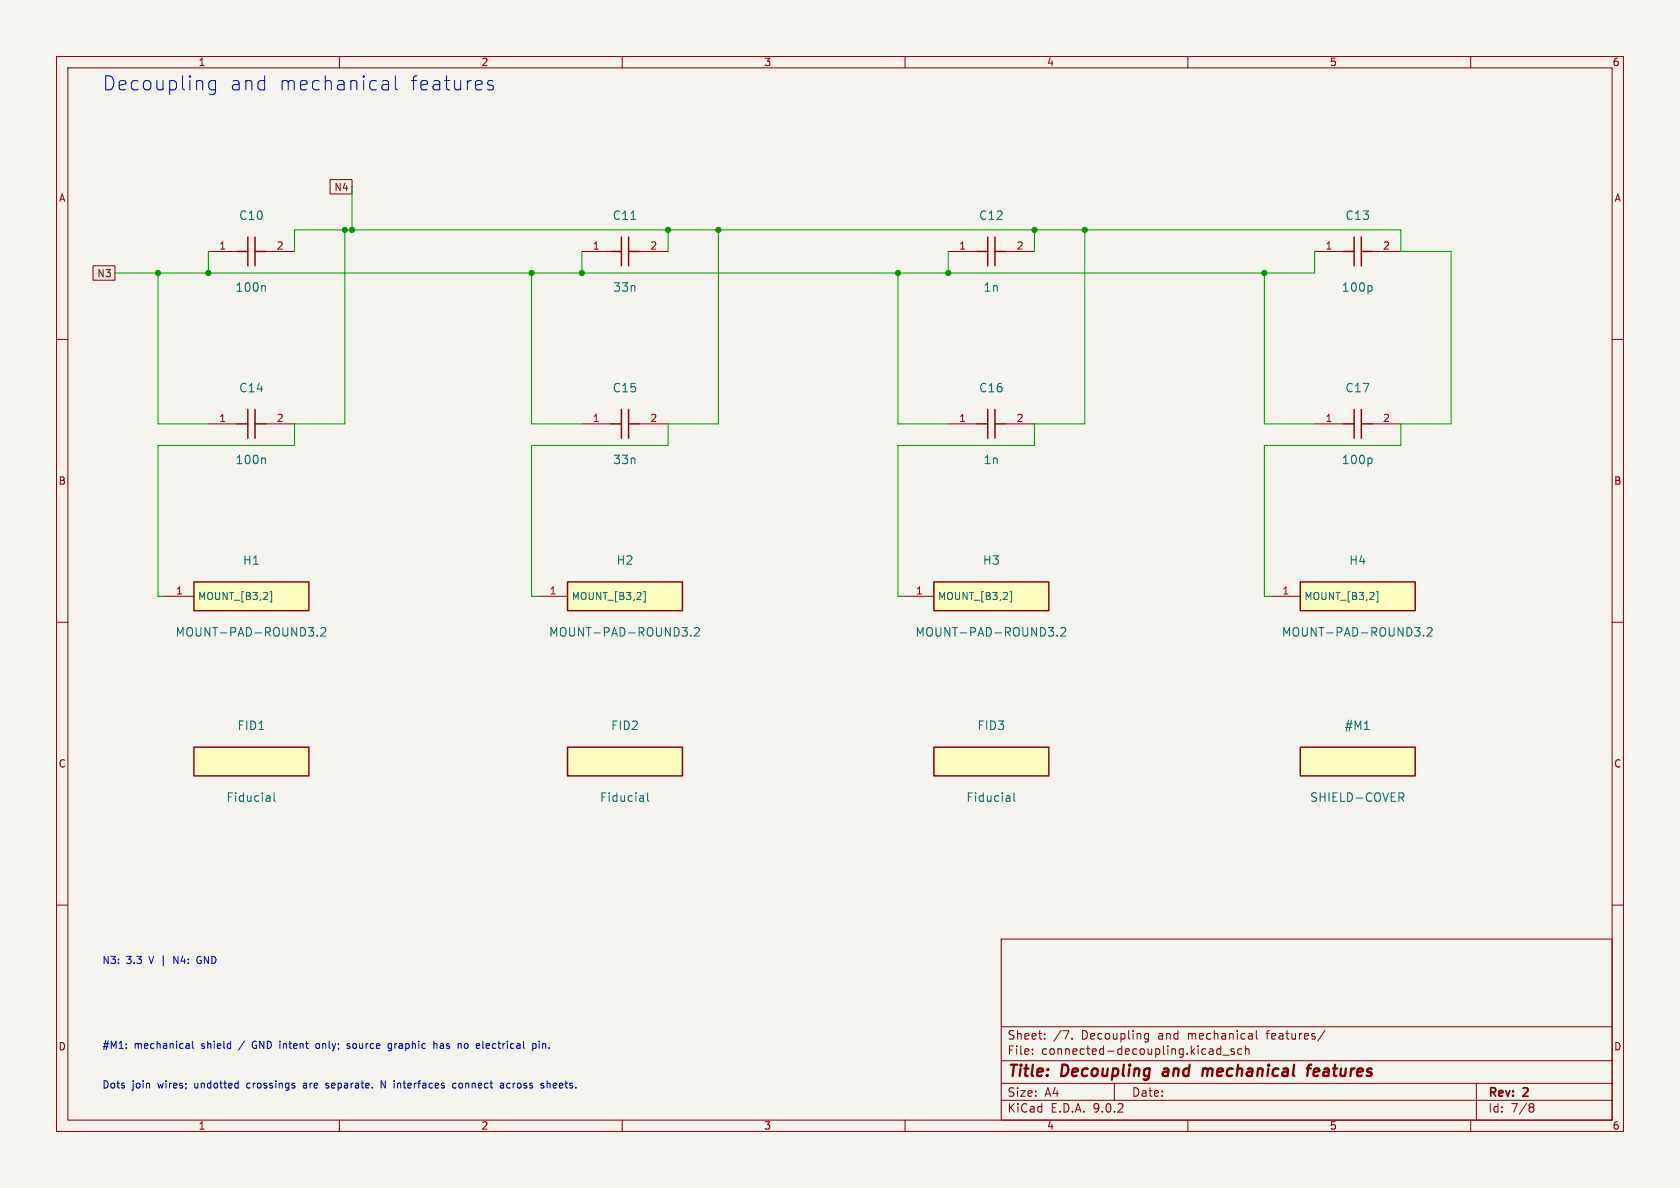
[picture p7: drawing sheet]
(kicad_sch
 (version 20250114)
 (generator "eeschema")
 (generator_version "9.0")
 (paper "A4")
 (title_block
  (title "Decoupling and mechanical features")
  (rev "2"))
 (lib_symbols
  (symbol "Sequential:C10"
   (pin_names
    (offset 0.635)) (exclude_from_sim no) (in_bom yes) (on_board yes)
   (property "Reference" "C10" (at 0 6.35 0) (effects (font (size 1 1))))
   (property "Value" "100n" (at 0 -6.35 0) (effects (font (size 1 1))))
   (property "Footprint" "Sequential:C10" (at 0 0 0) (effects (font (size 1 1)) (hide yes)))
   (property "Datasheet" "" (at 0 0 0) (effects (font (size 1 1)) (hide yes)))
   (symbol "C10_0_1"
    (polyline (pts (xy -2.54 0) (xy -0.635 0)) (stroke (width 0.254) (type default)) (fill (type none)))
    (polyline (pts (xy 0.635 0) (xy 2.54 0)) (stroke (width 0.254) (type default)) (fill (type none)))
    (polyline (pts (xy -0.635 -2.54) (xy -0.635 2.54)) (stroke (width 0.254) (type default)) (fill (type none)))
    (polyline (pts (xy 0.635 -2.54) (xy 0.635 2.54)) (stroke (width 0.254) (type default)) (fill (type none))))
   (symbol "C10_1_1"
    (pin passive line (at -7.62 0.0 0) (length 5.08) (name "~" (effects (font (size 1.27 1.27)))) (number "1" (effects (font (size 1.27 1.27)))))
    (pin passive line (at 7.62 0.0 180) (length 5.08) (name "~" (effects (font (size 1.27 1.27)))) (number "2" (effects (font (size 1.27 1.27)))))))
  (symbol "Sequential:C11"
   (pin_names
    (offset 0.635)) (exclude_from_sim no) (in_bom yes) (on_board yes)
   (property "Reference" "C11" (at 0 6.35 0) (effects (font (size 1 1))))
   (property "Value" "33n" (at 0 -6.35 0) (effects (font (size 1 1))))
   (property "Footprint" "Sequential:C11" (at 0 0 0) (effects (font (size 1 1)) (hide yes)))
   (property "Datasheet" "" (at 0 0 0) (effects (font (size 1 1)) (hide yes)))
   (symbol "C11_0_1"
    (polyline (pts (xy -2.54 0) (xy -0.635 0)) (stroke (width 0.254) (type default)) (fill (type none)))
    (polyline (pts (xy 0.635 0) (xy 2.54 0)) (stroke (width 0.254) (type default)) (fill (type none)))
    (polyline (pts (xy -0.635 -2.54) (xy -0.635 2.54)) (stroke (width 0.254) (type default)) (fill (type none)))
    (polyline (pts (xy 0.635 -2.54) (xy 0.635 2.54)) (stroke (width 0.254) (type default)) (fill (type none))))
   (symbol "C11_1_1"
    (pin passive line (at -7.62 0.0 0) (length 5.08) (name "~" (effects (font (size 1.27 1.27)))) (number "1" (effects (font (size 1.27 1.27)))))
    (pin passive line (at 7.62 0.0 180) (length 5.08) (name "~" (effects (font (size 1.27 1.27)))) (number "2" (effects (font (size 1.27 1.27)))))))
  (symbol "Sequential:C12"
   (pin_names
    (offset 0.635)) (exclude_from_sim no) (in_bom yes) (on_board yes)
   (property "Reference" "C12" (at 0 6.35 0) (effects (font (size 1 1))))
   (property "Value" "1n" (at 0 -6.35 0) (effects (font (size 1 1))))
   (property "Footprint" "Sequential:C12" (at 0 0 0) (effects (font (size 1 1)) (hide yes)))
   (property "Datasheet" "" (at 0 0 0) (effects (font (size 1 1)) (hide yes)))
   (symbol "C12_0_1"
    (polyline (pts (xy -2.54 0) (xy -0.635 0)) (stroke (width 0.254) (type default)) (fill (type none)))
    (polyline (pts (xy 0.635 0) (xy 2.54 0)) (stroke (width 0.254) (type default)) (fill (type none)))
    (polyline (pts (xy -0.635 -2.54) (xy -0.635 2.54)) (stroke (width 0.254) (type default)) (fill (type none)))
    (polyline (pts (xy 0.635 -2.54) (xy 0.635 2.54)) (stroke (width 0.254) (type default)) (fill (type none))))
   (symbol "C12_1_1"
    (pin passive line (at -7.62 0.0 0) (length 5.08) (name "~" (effects (font (size 1.27 1.27)))) (number "1" (effects (font (size 1.27 1.27)))))
    (pin passive line (at 7.62 0.0 180) (length 5.08) (name "~" (effects (font (size 1.27 1.27)))) (number "2" (effects (font (size 1.27 1.27)))))))
  (symbol "Sequential:C13"
   (pin_names
    (offset 0.635)) (exclude_from_sim no) (in_bom yes) (on_board yes)
   (property "Reference" "C13" (at 0 6.35 0) (effects (font (size 1 1))))
   (property "Value" "100p" (at 0 -6.35 0) (effects (font (size 1 1))))
   (property "Footprint" "Sequential:C13" (at 0 0 0) (effects (font (size 1 1)) (hide yes)))
   (property "Datasheet" "" (at 0 0 0) (effects (font (size 1 1)) (hide yes)))
   (symbol "C13_0_1"
    (polyline (pts (xy -2.54 0) (xy -0.635 0)) (stroke (width 0.254) (type default)) (fill (type none)))
    (polyline (pts (xy 0.635 0) (xy 2.54 0)) (stroke (width 0.254) (type default)) (fill (type none)))
    (polyline (pts (xy -0.635 -2.54) (xy -0.635 2.54)) (stroke (width 0.254) (type default)) (fill (type none)))
    (polyline (pts (xy 0.635 -2.54) (xy 0.635 2.54)) (stroke (width 0.254) (type default)) (fill (type none))))
   (symbol "C13_1_1"
    (pin passive line (at -7.62 0.0 0) (length 5.08) (name "~" (effects (font (size 1.27 1.27)))) (number "1" (effects (font (size 1.27 1.27)))))
    (pin passive line (at 7.62 0.0 180) (length 5.08) (name "~" (effects (font (size 1.27 1.27)))) (number "2" (effects (font (size 1.27 1.27)))))))
  (symbol "Sequential:C14"
   (pin_names
    (offset 0.635)) (exclude_from_sim no) (in_bom yes) (on_board yes)
   (property "Reference" "C14" (at 0 6.35 0) (effects (font (size 1 1))))
   (property "Value" "100n" (at 0 -6.35 0) (effects (font (size 1 1))))
   (property "Footprint" "Sequential:C14" (at 0 0 0) (effects (font (size 1 1)) (hide yes)))
   (property "Datasheet" "" (at 0 0 0) (effects (font (size 1 1)) (hide yes)))
   (symbol "C14_0_1"
    (polyline (pts (xy -2.54 0) (xy -0.635 0)) (stroke (width 0.254) (type default)) (fill (type none)))
    (polyline (pts (xy 0.635 0) (xy 2.54 0)) (stroke (width 0.254) (type default)) (fill (type none)))
    (polyline (pts (xy -0.635 -2.54) (xy -0.635 2.54)) (stroke (width 0.254) (type default)) (fill (type none)))
    (polyline (pts (xy 0.635 -2.54) (xy 0.635 2.54)) (stroke (width 0.254) (type default)) (fill (type none))))
   (symbol "C14_1_1"
    (pin passive line (at -7.62 0.0 0) (length 5.08) (name "~" (effects (font (size 1.27 1.27)))) (number "1" (effects (font (size 1.27 1.27)))))
    (pin passive line (at 7.62 0.0 180) (length 5.08) (name "~" (effects (font (size 1.27 1.27)))) (number "2" (effects (font (size 1.27 1.27)))))))
  (symbol "Sequential:C15"
   (pin_names
    (offset 0.635)) (exclude_from_sim no) (in_bom yes) (on_board yes)
   (property "Reference" "C15" (at 0 6.35 0) (effects (font (size 1 1))))
   (property "Value" "33n" (at 0 -6.35 0) (effects (font (size 1 1))))
   (property "Footprint" "Sequential:C15" (at 0 0 0) (effects (font (size 1 1)) (hide yes)))
   (property "Datasheet" "" (at 0 0 0) (effects (font (size 1 1)) (hide yes)))
   (symbol "C15_0_1"
    (polyline (pts (xy -2.54 0) (xy -0.635 0)) (stroke (width 0.254) (type default)) (fill (type none)))
    (polyline (pts (xy 0.635 0) (xy 2.54 0)) (stroke (width 0.254) (type default)) (fill (type none)))
    (polyline (pts (xy -0.635 -2.54) (xy -0.635 2.54)) (stroke (width 0.254) (type default)) (fill (type none)))
    (polyline (pts (xy 0.635 -2.54) (xy 0.635 2.54)) (stroke (width 0.254) (type default)) (fill (type none))))
   (symbol "C15_1_1"
    (pin passive line (at -7.62 0.0 0) (length 5.08) (name "~" (effects (font (size 1.27 1.27)))) (number "1" (effects (font (size 1.27 1.27)))))
    (pin passive line (at 7.62 0.0 180) (length 5.08) (name "~" (effects (font (size 1.27 1.27)))) (number "2" (effects (font (size 1.27 1.27)))))))
  (symbol "Sequential:C16"
   (pin_names
    (offset 0.635)) (exclude_from_sim no) (in_bom yes) (on_board yes)
   (property "Reference" "C16" (at 0 6.35 0) (effects (font (size 1 1))))
   (property "Value" "1n" (at 0 -6.35 0) (effects (font (size 1 1))))
   (property "Footprint" "Sequential:C16" (at 0 0 0) (effects (font (size 1 1)) (hide yes)))
   (property "Datasheet" "" (at 0 0 0) (effects (font (size 1 1)) (hide yes)))
   (symbol "C16_0_1"
    (polyline (pts (xy -2.54 0) (xy -0.635 0)) (stroke (width 0.254) (type default)) (fill (type none)))
    (polyline (pts (xy 0.635 0) (xy 2.54 0)) (stroke (width 0.254) (type default)) (fill (type none)))
    (polyline (pts (xy -0.635 -2.54) (xy -0.635 2.54)) (stroke (width 0.254) (type default)) (fill (type none)))
    (polyline (pts (xy 0.635 -2.54) (xy 0.635 2.54)) (stroke (width 0.254) (type default)) (fill (type none))))
   (symbol "C16_1_1"
    (pin passive line (at -7.62 0.0 0) (length 5.08) (name "~" (effects (font (size 1.27 1.27)))) (number "1" (effects (font (size 1.27 1.27)))))
    (pin passive line (at 7.62 0.0 180) (length 5.08) (name "~" (effects (font (size 1.27 1.27)))) (number "2" (effects (font (size 1.27 1.27)))))))
  (symbol "Sequential:C17"
   (pin_names
    (offset 0.635)) (exclude_from_sim no) (in_bom yes) (on_board yes)
   (property "Reference" "C17" (at 0 6.35 0) (effects (font (size 1 1))))
   (property "Value" "100p" (at 0 -6.35 0) (effects (font (size 1 1))))
   (property "Footprint" "Sequential:C17" (at 0 0 0) (effects (font (size 1 1)) (hide yes)))
   (property "Datasheet" "" (at 0 0 0) (effects (font (size 1 1)) (hide yes)))
   (symbol "C17_0_1"
    (polyline (pts (xy -2.54 0) (xy -0.635 0)) (stroke (width 0.254) (type default)) (fill (type none)))
    (polyline (pts (xy 0.635 0) (xy 2.54 0)) (stroke (width 0.254) (type default)) (fill (type none)))
    (polyline (pts (xy -0.635 -2.54) (xy -0.635 2.54)) (stroke (width 0.254) (type default)) (fill (type none)))
    (polyline (pts (xy 0.635 -2.54) (xy 0.635 2.54)) (stroke (width 0.254) (type default)) (fill (type none))))
   (symbol "C17_1_1"
    (pin passive line (at -7.62 0.0 0) (length 5.08) (name "~" (effects (font (size 1.27 1.27)))) (number "1" (effects (font (size 1.27 1.27)))))
    (pin passive line (at 7.62 0.0 180) (length 5.08) (name "~" (effects (font (size 1.27 1.27)))) (number "2" (effects (font (size 1.27 1.27)))))))
  (symbol "Sequential:H1"
   (pin_names
    (offset 0.635)) (exclude_from_sim no) (in_bom yes) (on_board yes)
   (property "Reference" "H1" (at 0 6.35 0) (effects (font (size 1 1))))
   (property "Value" "MOUNT-PAD-ROUND3.2" (at 0 -6.35 0) (effects (font (size 1 1))))
   (property "Footprint" "Sequential:H1" (at 0 0 0) (effects (font (size 1 1)) (hide yes)))
   (property "Datasheet" "" (at 0 0 0) (effects (font (size 1 1)) (hide yes)))
   (symbol "H1_0_1"
    (rectangle (start -10.16 2.54) (end 10.16 -2.54) (stroke (width 0.254) (type default)) (fill (type background))))
   (symbol "H1_1_1"
    (pin passive line (at -15.24 0.0 0) (length 5.08) (name "MOUNT [B3,2]" (effects (font (size 1.27 1.27)))) (number "1" (effects (font (size 1.27 1.27)))))))
  (symbol "Sequential:H2"
   (pin_names
    (offset 0.635)) (exclude_from_sim no) (in_bom yes) (on_board yes)
   (property "Reference" "H2" (at 0 6.35 0) (effects (font (size 1 1))))
   (property "Value" "MOUNT-PAD-ROUND3.2" (at 0 -6.35 0) (effects (font (size 1 1))))
   (property "Footprint" "Sequential:H2" (at 0 0 0) (effects (font (size 1 1)) (hide yes)))
   (property "Datasheet" "" (at 0 0 0) (effects (font (size 1 1)) (hide yes)))
   (symbol "H2_0_1"
    (rectangle (start -10.16 2.54) (end 10.16 -2.54) (stroke (width 0.254) (type default)) (fill (type background))))
   (symbol "H2_1_1"
    (pin passive line (at -15.24 0.0 0) (length 5.08) (name "MOUNT [B3,2]" (effects (font (size 1.27 1.27)))) (number "1" (effects (font (size 1.27 1.27)))))))
  (symbol "Sequential:H3"
   (pin_names
    (offset 0.635)) (exclude_from_sim no) (in_bom yes) (on_board yes)
   (property "Reference" "H3" (at 0 6.35 0) (effects (font (size 1 1))))
   (property "Value" "MOUNT-PAD-ROUND3.2" (at 0 -6.35 0) (effects (font (size 1 1))))
   (property "Footprint" "Sequential:H3" (at 0 0 0) (effects (font (size 1 1)) (hide yes)))
   (property "Datasheet" "" (at 0 0 0) (effects (font (size 1 1)) (hide yes)))
   (symbol "H3_0_1"
    (rectangle (start -10.16 2.54) (end 10.16 -2.54) (stroke (width 0.254) (type default)) (fill (type background))))
   (symbol "H3_1_1"
    (pin passive line (at -15.24 0.0 0) (length 5.08) (name "MOUNT [B3,2]" (effects (font (size 1.27 1.27)))) (number "1" (effects (font (size 1.27 1.27)))))))
  (symbol "Sequential:H4"
   (pin_names
    (offset 0.635)) (exclude_from_sim no) (in_bom yes) (on_board yes)
   (property "Reference" "H4" (at 0 6.35 0) (effects (font (size 1 1))))
   (property "Value" "MOUNT-PAD-ROUND3.2" (at 0 -6.35 0) (effects (font (size 1 1))))
   (property "Footprint" "Sequential:H4" (at 0 0 0) (effects (font (size 1 1)) (hide yes)))
   (property "Datasheet" "" (at 0 0 0) (effects (font (size 1 1)) (hide yes)))
   (symbol "H4_0_1"
    (rectangle (start -10.16 2.54) (end 10.16 -2.54) (stroke (width 0.254) (type default)) (fill (type background))))
   (symbol "H4_1_1"
    (pin passive line (at -15.24 0.0 0) (length 5.08) (name "MOUNT [B3,2]" (effects (font (size 1.27 1.27)))) (number "1" (effects (font (size 1.27 1.27)))))))
  (symbol "Sequential:FID1"
   (pin_names
    (offset 0.635)) (exclude_from_sim no) (in_bom yes) (on_board yes)
   (property "Reference" "FID1" (at 0 6.35 0) (effects (font (size 1 1))))
   (property "Value" "Fiducial" (at 0 -6.35 0) (effects (font (size 1 1))))
   (property "Footprint" "Sequential:FID1" (at 0 0 0) (effects (font (size 1 1)) (hide yes)))
   (property "Datasheet" "" (at 0 0 0) (effects (font (size 1 1)) (hide yes)))
   (symbol "FID1_0_1"
    (rectangle (start -10.16 2.54) (end 10.16 -2.54) (stroke (width 0.254) (type default)) (fill (type background))))
   (symbol "FID1_1_1"))
  (symbol "Sequential:FID2"
   (pin_names
    (offset 0.635)) (exclude_from_sim no) (in_bom yes) (on_board yes)
   (property "Reference" "FID2" (at 0 6.35 0) (effects (font (size 1 1))))
   (property "Value" "Fiducial" (at 0 -6.35 0) (effects (font (size 1 1))))
   (property "Footprint" "Sequential:FID2" (at 0 0 0) (effects (font (size 1 1)) (hide yes)))
   (property "Datasheet" "" (at 0 0 0) (effects (font (size 1 1)) (hide yes)))
   (symbol "FID2_0_1"
    (rectangle (start -10.16 2.54) (end 10.16 -2.54) (stroke (width 0.254) (type default)) (fill (type background))))
   (symbol "FID2_1_1"))
  (symbol "Sequential:FID3"
   (pin_names
    (offset 0.635)) (exclude_from_sim no) (in_bom yes) (on_board yes)
   (property "Reference" "FID3" (at 0 6.35 0) (effects (font (size 1 1))))
   (property "Value" "Fiducial" (at 0 -6.35 0) (effects (font (size 1 1))))
   (property "Footprint" "Sequential:FID3" (at 0 0 0) (effects (font (size 1 1)) (hide yes)))
   (property "Datasheet" "" (at 0 0 0) (effects (font (size 1 1)) (hide yes)))
   (symbol "FID3_0_1"
    (rectangle (start -10.16 2.54) (end 10.16 -2.54) (stroke (width 0.254) (type default)) (fill (type background))))
   (symbol "FID3_1_1"))
  (symbol "Sequential:M1"
   (pin_names
    (offset 0.635)) (exclude_from_sim no) (in_bom yes) (on_board yes)
   (property "Reference" "#M1" (at 0 6.35 0) (effects (font (size 1 1))))
   (property "Value" "SHIELD-COVER" (at 0 -6.35 0) (effects (font (size 1 1))))
   (property "Footprint" "" (at 0 0 0) (effects (font (size 1 1)) (hide yes)))
   (property "Datasheet" "" (at 0 0 0) (effects (font (size 1 1)) (hide yes)))
   (symbol "M1_0_1"
    (rectangle (start -10.16 2.54) (end 10.16 -2.54) (stroke (width 0.254) (type default)) (fill (type background))))
   (symbol "M1_1_1")))
 (symbol
  (lib_id "Sequential:C10") (at 44.45 44.45 0) (unit 1) (exclude_from_sim no) (in_bom yes) (on_board yes) (dnp no)
  (property "Reference" "C10" (at 44.45 38.1 0) (effects (font (size 1.5 1.5))))
  (property "Value" "100n" (at 44.45 50.8 0) (effects (font (size 1.5 1.5))))
  (property "Footprint" "Sequential:C10" (at 44.45 44.45 0) (effects (font (size 1 1)) (hide yes)))
  (property "Datasheet" "" (at 44.45 44.45 0) (effects (font (size 1 1)) (hide yes)))
  (property "CLASS" "CAPACITOR" (at 44.45 44.45 0) (effects (font (size 1 1)) (hide yes)))
  (property "DATASHEET" "http://www.samsungsem.com/kr/support/product-search/mlcc/CL10B104KO8NNNC.jsp" (at 44.45 44.45 0) (effects (font (size 1 1)) (hide yes)))
  (property "DESCRIPTION" "CAP CER 0.1UF 16V X7R 0603" (at 44.45 44.45 0) (effects (font (size 1 1)) (hide yes)))
  (property "LINK" "https://www.digikey.com/product-detail/en/samsung-electro-mechanics/CL10B104KO8NNNC/1276-1005-1-ND/3889091" (at 44.45 44.45 0) (effects (font (size 1 1)) (hide yes)))
  (property "MANUFACTURER" "Samsung Electro-Mechanics" (at 44.45 44.45 0) (effects (font (size 1 1)) (hide yes)))
  (property "MANUFACTURERPARTNUMBER" "CL10B104KO8NNNC" (at 44.45 44.45 0) (effects (font (size 1 1)) (hide yes)))
  (property "POPULATED" "TRUE" (at 44.45 44.45 0) (effects (font (size 1 1)) (hide yes)))
  (property "ROHSCERTIFICATE" "ROHS3 Compliant" (at 44.45 44.45 0) (effects (font (size 1 1)) (hide yes)))
  (property "SOURCE" "DIGIKEY" (at 44.45 44.45 0) (effects (font (size 1 1)) (hide yes)))
  (property "SOURCEPARTNUMBER" "1276-1005-1-ND" (at 44.45 44.45 0) (effects (font (size 1 1)) (hide yes)))
  (property "Original Footprint" "sfp-experimenter:_0603" (at 44.45 44.45 0) (effects (font (size 1 1)) (hide yes))))
 (symbol
  (lib_id "Sequential:C11") (at 110.49 44.45 0) (unit 1) (exclude_from_sim no) (in_bom yes) (on_board yes) (dnp no)
  (property "Reference" "C11" (at 110.49 38.1 0) (effects (font (size 1.5 1.5))))
  (property "Value" "33n" (at 110.49 50.8 0) (effects (font (size 1.5 1.5))))
  (property "Footprint" "Sequential:C11" (at 110.49 44.45 0) (effects (font (size 1 1)) (hide yes)))
  (property "Datasheet" "" (at 110.49 44.45 0) (effects (font (size 1 1)) (hide yes)))
  (property "CLASS" "CAPACITOR" (at 110.49 44.45 0) (effects (font (size 1 1)) (hide yes)))
  (property "DATASHEET" "https://datasheets.avx.com/X7RDielectric.pdf" (at 110.49 44.45 0) (effects (font (size 1 1)) (hide yes)))
  (property "DESCRIPTION" "CAP CER 0.033UF 50V X7R 0603" (at 110.49 44.45 0) (effects (font (size 1 1)) (hide yes)))
  (property "LINK" "https://www.digikey.com/product-detail/en/avx-corporation/06035C333JAT2A/478-3723-1-ND/1116421" (at 110.49 44.45 0) (effects (font (size 1 1)) (hide yes)))
  (property "MANUFACTURER" "AVX Corporation" (at 110.49 44.45 0) (effects (font (size 1 1)) (hide yes)))
  (property "MANUFACTURERPARTNUMBER" "06035C333JAT2A" (at 110.49 44.45 0) (effects (font (size 1 1)) (hide yes)))
  (property "POPULATED" "TRUE" (at 110.49 44.45 0) (effects (font (size 1 1)) (hide yes)))
  (property "ROHSCERTIFICATE" "ROHS3 Compliant" (at 110.49 44.45 0) (effects (font (size 1 1)) (hide yes)))
  (property "SOURCE" "DIGIKEY" (at 110.49 44.45 0) (effects (font (size 1 1)) (hide yes)))
  (property "SOURCEPARTNUMBER" "478-3723-1-ND" (at 110.49 44.45 0) (effects (font (size 1 1)) (hide yes)))
  (property "Original Footprint" "sfp-experimenter:_0603" (at 110.49 44.45 0) (effects (font (size 1 1)) (hide yes))))
 (symbol
  (lib_id "Sequential:C12") (at 175.26 44.45 0) (unit 1) (exclude_from_sim no) (in_bom yes) (on_board yes) (dnp no)
  (property "Reference" "C12" (at 175.26 38.1 0) (effects (font (size 1.5 1.5))))
  (property "Value" "1n" (at 175.26 50.8 0) (effects (font (size 1.5 1.5))))
  (property "Footprint" "Sequential:C12" (at 175.26 44.45 0) (effects (font (size 1 1)) (hide yes)))
  (property "Datasheet" "" (at 175.26 44.45 0) (effects (font (size 1 1)) (hide yes)))
  (property "CLASS" "CAPACITOR" (at 175.26 44.45 0) (effects (font (size 1 1)) (hide yes)))
  (property "DATASHEET" "https://www.yageo.com/upload/media/product/productsearch/datasheet/mlcc/UPY-GPHC_X7R_6.3V-to-50V_18.pdf" (at 175.26 44.45 0) (effects (font (size 1 1)) (hide yes)))
  (property "DESCRIPTION" "CAP CER 1000PF 50V X7R 0603" (at 175.26 44.45 0) (effects (font (size 1 1)) (hide yes)))
  (property "LINK" "https://www.digikey.com/product-detail/en/yageo/CC0603KRX7R9BB102/311-1080-1-ND/302990" (at 175.26 44.45 0) (effects (font (size 1 1)) (hide yes)))
  (property "MANUFACTURER" "Yageo" (at 175.26 44.45 0) (effects (font (size 1 1)) (hide yes)))
  (property "MANUFACTURERPARTNUMBER" "CC0603KRX7R9BB102" (at 175.26 44.45 0) (effects (font (size 1 1)) (hide yes)))
  (property "POPULATED" "TRUE" (at 175.26 44.45 0) (effects (font (size 1 1)) (hide yes)))
  (property "ROHSCERTIFICATE" "ROHS3 Compliant" (at 175.26 44.45 0) (effects (font (size 1 1)) (hide yes)))
  (property "SOURCE" "DIGIKEY" (at 175.26 44.45 0) (effects (font (size 1 1)) (hide yes)))
  (property "SOURCEPARTNUMBER" "311-1080-1-ND" (at 175.26 44.45 0) (effects (font (size 1 1)) (hide yes)))
  (property "Original Footprint" "sfp-experimenter:_0603" (at 175.26 44.45 0) (effects (font (size 1 1)) (hide yes))))
 (symbol
  (lib_id "Sequential:C13") (at 240.03 44.45 0) (unit 1) (exclude_from_sim no) (in_bom yes) (on_board yes) (dnp no)
  (property "Reference" "C13" (at 240.03 38.1 0) (effects (font (size 1.5 1.5))))
  (property "Value" "100p" (at 240.03 50.8 0) (effects (font (size 1.5 1.5))))
  (property "Footprint" "Sequential:C13" (at 240.03 44.45 0) (effects (font (size 1 1)) (hide yes)))
  (property "Datasheet" "" (at 240.03 44.45 0) (effects (font (size 1 1)) (hide yes)))
  (property "CLASS" "CAPACITOR" (at 240.03 44.45 0) (effects (font (size 1 1)) (hide yes)))
  (property "DATASHEET" "https://www.yageo.com/upload/media/product/productsearch/datasheet/mlcc/UPY-GP_NP0_16V-to-50V_18.pdf" (at 240.03 44.45 0) (effects (font (size 1 1)) (hide yes)))
  (property "DESCRIPTION" "CAP CER 100PF 50V C0G/NPO 0603" (at 240.03 44.45 0) (effects (font (size 1 1)) (hide yes)))
  (property "LINK" "https://www.digikey.com/product-detail/en/yageo/CC0603JRNPO9BN101/311-1069-1-ND/302979" (at 240.03 44.45 0) (effects (font (size 1 1)) (hide yes)))
  (property "MANUFACTURER" "Yageo" (at 240.03 44.45 0) (effects (font (size 1 1)) (hide yes)))
  (property "MANUFACTURERPARTNUMBER" "CC0603JRNPO9BN101" (at 240.03 44.45 0) (effects (font (size 1 1)) (hide yes)))
  (property "POPULATED" "TRUE" (at 240.03 44.45 0) (effects (font (size 1 1)) (hide yes)))
  (property "ROHSCERTIFICATE" "ROHS3 Compliant" (at 240.03 44.45 0) (effects (font (size 1 1)) (hide yes)))
  (property "SOURCE" "DIGIKEY" (at 240.03 44.45 0) (effects (font (size 1 1)) (hide yes)))
  (property "SOURCEPARTNUMBER" "311-1069-1-ND" (at 240.03 44.45 0) (effects (font (size 1 1)) (hide yes)))
  (property "Original Footprint" "sfp-experimenter:_0603" (at 240.03 44.45 0) (effects (font (size 1 1)) (hide yes))))
 (symbol
  (lib_id "Sequential:C14") (at 44.45 74.93 0) (unit 1) (exclude_from_sim no) (in_bom yes) (on_board yes) (dnp no)
  (property "Reference" "C14" (at 44.45 68.58 0) (effects (font (size 1.5 1.5))))
  (property "Value" "100n" (at 44.45 81.28 0) (effects (font (size 1.5 1.5))))
  (property "Footprint" "Sequential:C14" (at 44.45 74.93 0) (effects (font (size 1 1)) (hide yes)))
  (property "Datasheet" "" (at 44.45 74.93 0) (effects (font (size 1 1)) (hide yes)))
  (property "CLASS" "CAPACITOR" (at 44.45 74.93 0) (effects (font (size 1 1)) (hide yes)))
  (property "DATASHEET" "http://www.samsungsem.com/kr/support/product-search/mlcc/CL10B104KO8NNNC.jsp" (at 44.45 74.93 0) (effects (font (size 1 1)) (hide yes)))
  (property "DESCRIPTION" "CAP CER 0.1UF 16V X7R 0603" (at 44.45 74.93 0) (effects (font (size 1 1)) (hide yes)))
  (property "LINK" "https://www.digikey.com/product-detail/en/samsung-electro-mechanics/CL10B104KO8NNNC/1276-1005-1-ND/3889091" (at 44.45 74.93 0) (effects (font (size 1 1)) (hide yes)))
  (property "MANUFACTURER" "Samsung Electro-Mechanics" (at 44.45 74.93 0) (effects (font (size 1 1)) (hide yes)))
  (property "MANUFACTURERPARTNUMBER" "CL10B104KO8NNNC" (at 44.45 74.93 0) (effects (font (size 1 1)) (hide yes)))
  (property "POPULATED" "TRUE" (at 44.45 74.93 0) (effects (font (size 1 1)) (hide yes)))
  (property "ROHSCERTIFICATE" "ROHS3 Compliant" (at 44.45 74.93 0) (effects (font (size 1 1)) (hide yes)))
  (property "SOURCE" "DIGIKEY" (at 44.45 74.93 0) (effects (font (size 1 1)) (hide yes)))
  (property "SOURCEPARTNUMBER" "1276-1005-1-ND" (at 44.45 74.93 0) (effects (font (size 1 1)) (hide yes)))
  (property "Original Footprint" "sfp-experimenter:_0603" (at 44.45 74.93 0) (effects (font (size 1 1)) (hide yes))))
 (symbol
  (lib_id "Sequential:C15") (at 110.49 74.93 0) (unit 1) (exclude_from_sim no) (in_bom yes) (on_board yes) (dnp no)
  (property "Reference" "C15" (at 110.49 68.58 0) (effects (font (size 1.5 1.5))))
  (property "Value" "33n" (at 110.49 81.28 0) (effects (font (size 1.5 1.5))))
  (property "Footprint" "Sequential:C15" (at 110.49 74.93 0) (effects (font (size 1 1)) (hide yes)))
  (property "Datasheet" "" (at 110.49 74.93 0) (effects (font (size 1 1)) (hide yes)))
  (property "CLASS" "CAPACITOR" (at 110.49 74.93 0) (effects (font (size 1 1)) (hide yes)))
  (property "DATASHEET" "https://datasheets.avx.com/X7RDielectric.pdf" (at 110.49 74.93 0) (effects (font (size 1 1)) (hide yes)))
  (property "DESCRIPTION" "CAP CER 0.033UF 50V X7R 0603" (at 110.49 74.93 0) (effects (font (size 1 1)) (hide yes)))
  (property "LINK" "https://www.digikey.com/product-detail/en/avx-corporation/06035C333JAT2A/478-3723-1-ND/1116421" (at 110.49 74.93 0) (effects (font (size 1 1)) (hide yes)))
  (property "MANUFACTURER" "AVX Corporation" (at 110.49 74.93 0) (effects (font (size 1 1)) (hide yes)))
  (property "MANUFACTURERPARTNUMBER" "06035C333JAT2A" (at 110.49 74.93 0) (effects (font (size 1 1)) (hide yes)))
  (property "POPULATED" "TRUE" (at 110.49 74.93 0) (effects (font (size 1 1)) (hide yes)))
  (property "ROHSCERTIFICATE" "ROHS3 Compliant" (at 110.49 74.93 0) (effects (font (size 1 1)) (hide yes)))
  (property "SOURCE" "DIGIKEY" (at 110.49 74.93 0) (effects (font (size 1 1)) (hide yes)))
  (property "SOURCEPARTNUMBER" "478-3723-1-ND" (at 110.49 74.93 0) (effects (font (size 1 1)) (hide yes)))
  (property "Original Footprint" "sfp-experimenter:_0603" (at 110.49 74.93 0) (effects (font (size 1 1)) (hide yes))))
 (symbol
  (lib_id "Sequential:C16") (at 175.26 74.93 0) (unit 1) (exclude_from_sim no) (in_bom yes) (on_board yes) (dnp no)
  (property "Reference" "C16" (at 175.26 68.58 0) (effects (font (size 1.5 1.5))))
  (property "Value" "1n" (at 175.26 81.28 0) (effects (font (size 1.5 1.5))))
  (property "Footprint" "Sequential:C16" (at 175.26 74.93 0) (effects (font (size 1 1)) (hide yes)))
  (property "Datasheet" "" (at 175.26 74.93 0) (effects (font (size 1 1)) (hide yes)))
  (property "CLASS" "CAPACITOR" (at 175.26 74.93 0) (effects (font (size 1 1)) (hide yes)))
  (property "DATASHEET" "https://www.yageo.com/upload/media/product/productsearch/datasheet/mlcc/UPY-GPHC_X7R_6.3V-to-50V_18.pdf" (at 175.26 74.93 0) (effects (font (size 1 1)) (hide yes)))
  (property "DESCRIPTION" "CAP CER 1000PF 50V X7R 0603" (at 175.26 74.93 0) (effects (font (size 1 1)) (hide yes)))
  (property "LINK" "https://www.digikey.com/product-detail/en/yageo/CC0603KRX7R9BB102/311-1080-1-ND/302990" (at 175.26 74.93 0) (effects (font (size 1 1)) (hide yes)))
  (property "MANUFACTURER" "Yageo" (at 175.26 74.93 0) (effects (font (size 1 1)) (hide yes)))
  (property "MANUFACTURERPARTNUMBER" "CC0603KRX7R9BB102" (at 175.26 74.93 0) (effects (font (size 1 1)) (hide yes)))
  (property "POPULATED" "TRUE" (at 175.26 74.93 0) (effects (font (size 1 1)) (hide yes)))
  (property "ROHSCERTIFICATE" "ROHS3 Compliant" (at 175.26 74.93 0) (effects (font (size 1 1)) (hide yes)))
  (property "SOURCE" "DIGIKEY" (at 175.26 74.93 0) (effects (font (size 1 1)) (hide yes)))
  (property "SOURCEPARTNUMBER" "311-1080-1-ND" (at 175.26 74.93 0) (effects (font (size 1 1)) (hide yes)))
  (property "Original Footprint" "sfp-experimenter:_0603" (at 175.26 74.93 0) (effects (font (size 1 1)) (hide yes))))
 (symbol
  (lib_id "Sequential:C17") (at 240.03 74.93 0) (unit 1) (exclude_from_sim no) (in_bom yes) (on_board yes) (dnp no)
  (property "Reference" "C17" (at 240.03 68.58 0) (effects (font (size 1.5 1.5))))
  (property "Value" "100p" (at 240.03 81.28 0) (effects (font (size 1.5 1.5))))
  (property "Footprint" "Sequential:C17" (at 240.03 74.93 0) (effects (font (size 1 1)) (hide yes)))
  (property "Datasheet" "" (at 240.03 74.93 0) (effects (font (size 1 1)) (hide yes)))
  (property "CLASS" "CAPACITOR" (at 240.03 74.93 0) (effects (font (size 1 1)) (hide yes)))
  (property "DATASHEET" "https://www.yageo.com/upload/media/product/productsearch/datasheet/mlcc/UPY-GP_NP0_16V-to-50V_18.pdf" (at 240.03 74.93 0) (effects (font (size 1 1)) (hide yes)))
  (property "DESCRIPTION" "CAP CER 100PF 50V C0G/NPO 0603" (at 240.03 74.93 0) (effects (font (size 1 1)) (hide yes)))
  (property "LINK" "https://www.digikey.com/product-detail/en/yageo/CC0603JRNPO9BN101/311-1069-1-ND/302979" (at 240.03 74.93 0) (effects (font (size 1 1)) (hide yes)))
  (property "MANUFACTURER" "Yageo" (at 240.03 74.93 0) (effects (font (size 1 1)) (hide yes)))
  (property "MANUFACTURERPARTNUMBER" "CC0603JRNPO9BN101" (at 240.03 74.93 0) (effects (font (size 1 1)) (hide yes)))
  (property "POPULATED" "TRUE" (at 240.03 74.93 0) (effects (font (size 1 1)) (hide yes)))
  (property "ROHSCERTIFICATE" "ROHS3 Compliant" (at 240.03 74.93 0) (effects (font (size 1 1)) (hide yes)))
  (property "SOURCE" "DIGIKEY" (at 240.03 74.93 0) (effects (font (size 1 1)) (hide yes)))
  (property "SOURCEPARTNUMBER" "311-1069-1-ND" (at 240.03 74.93 0) (effects (font (size 1 1)) (hide yes)))
  (property "Original Footprint" "sfp-experimenter:_0603" (at 240.03 74.93 0) (effects (font (size 1 1)) (hide yes))))
 (symbol
  (lib_id "Sequential:H1") (at 44.45 105.41 0) (unit 1) (exclude_from_sim no) (in_bom yes) (on_board yes) (dnp no)
  (property "Reference" "H1" (at 44.45 99.06 0) (effects (font (size 1.5 1.5))))
  (property "Value" "MOUNT-PAD-ROUND3.2" (at 44.45 111.76 0) (effects (font (size 1.5 1.5))))
  (property "Footprint" "Sequential:H1" (at 44.45 105.41 0) (effects (font (size 1 1)) (hide yes)))
  (property "Datasheet" "" (at 44.45 105.41 0) (effects (font (size 1 1)) (hide yes)))
  (property "CLASS" "HOLE" (at 44.45 105.41 0) (effects (font (size 1 1)) (hide yes)))
  (property "DESCRIPTION" "NO DESCRIPTION" (at 44.45 105.41 0) (effects (font (size 1 1)) (hide yes)))
  (property "LINK" "UNKNOWN LINK" (at 44.45 105.41 0) (effects (font (size 1 1)) (hide yes)))
  (property "MANUFACTURER" "UNKNOWN MANUFACTURER" (at 44.45 105.41 0) (effects (font (size 1 1)) (hide yes)))
  (property "MANUFACTURERPARTNUMBER" "UNKNOWN MANUFACTURER PART NUMBER" (at 44.45 105.41 0) (effects (font (size 1 1)) (hide yes)))
  (property "POPULATED" "FALSE" (at 44.45 105.41 0) (effects (font (size 1 1)) (hide yes)))
  (property "ROHSCERTIFICATE" "UNKNOWN ROHS CERTIFICATE" (at 44.45 105.41 0) (effects (font (size 1 1)) (hide yes)))
  (property "SOURCE" "UNKNOWN SOURCE" (at 44.45 105.41 0) (effects (font (size 1 1)) (hide yes)))
  (property "SOURCEPARTNUMBER" "UNKNOWN SOURCE PART NUMBER" (at 44.45 105.41 0) (effects (font (size 1 1)) (hide yes)))
  (property "Original Footprint" "sfp-experimenter:3,2-PAD" (at 44.45 105.41 0) (effects (font (size 1 1)) (hide yes))))
 (symbol
  (lib_id "Sequential:H2") (at 110.49 105.41 0) (unit 1) (exclude_from_sim no) (in_bom yes) (on_board yes) (dnp no)
  (property "Reference" "H2" (at 110.49 99.06 0) (effects (font (size 1.5 1.5))))
  (property "Value" "MOUNT-PAD-ROUND3.2" (at 110.49 111.76 0) (effects (font (size 1.5 1.5))))
  (property "Footprint" "Sequential:H2" (at 110.49 105.41 0) (effects (font (size 1 1)) (hide yes)))
  (property "Datasheet" "" (at 110.49 105.41 0) (effects (font (size 1 1)) (hide yes)))
  (property "CLASS" "HOLE" (at 110.49 105.41 0) (effects (font (size 1 1)) (hide yes)))
  (property "DESCRIPTION" "NO DESCRIPTION" (at 110.49 105.41 0) (effects (font (size 1 1)) (hide yes)))
  (property "LINK" "UNKNOWN LINK" (at 110.49 105.41 0) (effects (font (size 1 1)) (hide yes)))
  (property "MANUFACTURER" "UNKNOWN MANUFACTURER" (at 110.49 105.41 0) (effects (font (size 1 1)) (hide yes)))
  (property "MANUFACTURERPARTNUMBER" "UNKNOWN MANUFACTURER PART NUMBER" (at 110.49 105.41 0) (effects (font (size 1 1)) (hide yes)))
  (property "POPULATED" "FALSE" (at 110.49 105.41 0) (effects (font (size 1 1)) (hide yes)))
  (property "ROHSCERTIFICATE" "UNKNOWN ROHS CERTIFICATE" (at 110.49 105.41 0) (effects (font (size 1 1)) (hide yes)))
  (property "SOURCE" "UNKNOWN SOURCE" (at 110.49 105.41 0) (effects (font (size 1 1)) (hide yes)))
  (property "SOURCEPARTNUMBER" "UNKNOWN SOURCE PART NUMBER" (at 110.49 105.41 0) (effects (font (size 1 1)) (hide yes)))
  (property "Original Footprint" "sfp-experimenter:3,2-PAD" (at 110.49 105.41 0) (effects (font (size 1 1)) (hide yes))))
 (symbol
  (lib_id "Sequential:H3") (at 175.26 105.41 0) (unit 1) (exclude_from_sim no) (in_bom yes) (on_board yes) (dnp no)
  (property "Reference" "H3" (at 175.26 99.06 0) (effects (font (size 1.5 1.5))))
  (property "Value" "MOUNT-PAD-ROUND3.2" (at 175.26 111.76 0) (effects (font (size 1.5 1.5))))
  (property "Footprint" "Sequential:H3" (at 175.26 105.41 0) (effects (font (size 1 1)) (hide yes)))
  (property "Datasheet" "" (at 175.26 105.41 0) (effects (font (size 1 1)) (hide yes)))
  (property "CLASS" "HOLE" (at 175.26 105.41 0) (effects (font (size 1 1)) (hide yes)))
  (property "DESCRIPTION" "NO DESCRIPTION" (at 175.26 105.41 0) (effects (font (size 1 1)) (hide yes)))
  (property "LINK" "UNKNOWN LINK" (at 175.26 105.41 0) (effects (font (size 1 1)) (hide yes)))
  (property "MANUFACTURER" "UNKNOWN MANUFACTURER" (at 175.26 105.41 0) (effects (font (size 1 1)) (hide yes)))
  (property "MANUFACTURERPARTNUMBER" "UNKNOWN MANUFACTURER PART NUMBER" (at 175.26 105.41 0) (effects (font (size 1 1)) (hide yes)))
  (property "POPULATED" "FALSE" (at 175.26 105.41 0) (effects (font (size 1 1)) (hide yes)))
  (property "ROHSCERTIFICATE" "UNKNOWN ROHS CERTIFICATE" (at 175.26 105.41 0) (effects (font (size 1 1)) (hide yes)))
  (property "SOURCE" "UNKNOWN SOURCE" (at 175.26 105.41 0) (effects (font (size 1 1)) (hide yes)))
  (property "SOURCEPARTNUMBER" "UNKNOWN SOURCE PART NUMBER" (at 175.26 105.41 0) (effects (font (size 1 1)) (hide yes)))
  (property "Original Footprint" "sfp-experimenter:3,2-PAD" (at 175.26 105.41 0) (effects (font (size 1 1)) (hide yes))))
 (symbol
  (lib_id "Sequential:H4") (at 240.03 105.41 0) (unit 1) (exclude_from_sim no) (in_bom yes) (on_board yes) (dnp no)
  (property "Reference" "H4" (at 240.03 99.06 0) (effects (font (size 1.5 1.5))))
  (property "Value" "MOUNT-PAD-ROUND3.2" (at 240.03 111.76 0) (effects (font (size 1.5 1.5))))
  (property "Footprint" "Sequential:H4" (at 240.03 105.41 0) (effects (font (size 1 1)) (hide yes)))
  (property "Datasheet" "" (at 240.03 105.41 0) (effects (font (size 1 1)) (hide yes)))
  (property "CLASS" "HOLE" (at 240.03 105.41 0) (effects (font (size 1 1)) (hide yes)))
  (property "DESCRIPTION" "NO DESCRIPTION" (at 240.03 105.41 0) (effects (font (size 1 1)) (hide yes)))
  (property "LINK" "UNKNOWN LINK" (at 240.03 105.41 0) (effects (font (size 1 1)) (hide yes)))
  (property "MANUFACTURER" "UNKNOWN MANUFACTURER" (at 240.03 105.41 0) (effects (font (size 1 1)) (hide yes)))
  (property "MANUFACTURERPARTNUMBER" "UNKNOWN MANUFACTURER PART NUMBER" (at 240.03 105.41 0) (effects (font (size 1 1)) (hide yes)))
  (property "POPULATED" "FALSE" (at 240.03 105.41 0) (effects (font (size 1 1)) (hide yes)))
  (property "ROHSCERTIFICATE" "UNKNOWN ROHS CERTIFICATE" (at 240.03 105.41 0) (effects (font (size 1 1)) (hide yes)))
  (property "SOURCE" "UNKNOWN SOURCE" (at 240.03 105.41 0) (effects (font (size 1 1)) (hide yes)))
  (property "SOURCEPARTNUMBER" "UNKNOWN SOURCE PART NUMBER" (at 240.03 105.41 0) (effects (font (size 1 1)) (hide yes)))
  (property "Original Footprint" "sfp-experimenter:3,2-PAD" (at 240.03 105.41 0) (effects (font (size 1 1)) (hide yes))))
 (symbol
  (lib_id "Sequential:FID1") (at 44.45 134.62 0) (unit 1) (exclude_from_sim no) (in_bom yes) (on_board yes) (dnp no)
  (property "Reference" "FID1" (at 44.45 128.27 0) (effects (font (size 1.5 1.5))))
  (property "Value" "Fiducial" (at 44.45 140.97 0) (effects (font (size 1.5 1.5))))
  (property "Footprint" "Sequential:FID1" (at 44.45 134.62 0) (effects (font (size 1 1)) (hide yes)))
  (property "Datasheet" "" (at 44.45 134.62 0) (effects (font (size 1 1)) (hide yes)))
  (property "Original Footprint" "Fiducial:Fiducial_1mm_Mask3mm" (at 44.45 134.62 0) (effects (font (size 1 1)) (hide yes))))
 (symbol
  (lib_id "Sequential:FID2") (at 110.49 134.62 0) (unit 1) (exclude_from_sim no) (in_bom yes) (on_board yes) (dnp no)
  (property "Reference" "FID2" (at 110.49 128.27 0) (effects (font (size 1.5 1.5))))
  (property "Value" "Fiducial" (at 110.49 140.97 0) (effects (font (size 1.5 1.5))))
  (property "Footprint" "Sequential:FID2" (at 110.49 134.62 0) (effects (font (size 1 1)) (hide yes)))
  (property "Datasheet" "" (at 110.49 134.62 0) (effects (font (size 1 1)) (hide yes)))
  (property "Original Footprint" "Fiducial:Fiducial_1mm_Mask3mm" (at 110.49 134.62 0) (effects (font (size 1 1)) (hide yes))))
 (symbol
  (lib_id "Sequential:FID3") (at 175.26 134.62 0) (unit 1) (exclude_from_sim no) (in_bom yes) (on_board yes) (dnp no)
  (property "Reference" "FID3" (at 175.26 128.27 0) (effects (font (size 1.5 1.5))))
  (property "Value" "Fiducial" (at 175.26 140.97 0) (effects (font (size 1.5 1.5))))
  (property "Footprint" "Sequential:FID3" (at 175.26 134.62 0) (effects (font (size 1 1)) (hide yes)))
  (property "Datasheet" "" (at 175.26 134.62 0) (effects (font (size 1 1)) (hide yes)))
  (property "Original Footprint" "Fiducial:Fiducial_1mm_Mask3mm" (at 175.26 134.62 0) (effects (font (size 1 1)) (hide yes))))
 (symbol
  (lib_id "Sequential:M1") (at 240.03 134.62 0) (unit 1) (exclude_from_sim no) (in_bom yes) (on_board yes) (dnp no)
  (property "Reference" "#M1" (at 240.03 128.27 0) (effects (font (size 1.5 1.5))))
  (property "Value" "SHIELD-COVER" (at 240.03 140.97 0) (effects (font (size 1.5 1.5))))
  (property "Footprint" "" (at 240.03 134.62 0) (effects (font (size 1 1)) (hide yes)))
  (property "Datasheet" "" (at 240.03 134.62 0) (effects (font (size 1 1)) (hide yes)))
  (property "Original Footprint" "" (at 240.03 134.62 0) (effects (font (size 1 1)) (hide yes))))
 (wire (pts (xy 27.94 48.26) (xy 36.83 48.26)) (stroke (width 0) (type default)))
 (wire (pts (xy 27.94 48.26) (xy 27.94 74.93)) (stroke (width 0) (type default)))
 (wire (pts (xy 27.94 74.93) (xy 36.83 74.93)) (stroke (width 0) (type default)))
 (wire (pts (xy 36.83 44.45) (xy 36.83 48.26)) (stroke (width 0) (type default)))
 (wire (pts (xy 36.83 48.26) (xy 93.98 48.26)) (stroke (width 0) (type default)))
 (wire (pts (xy 93.98 48.26) (xy 93.98 74.93)) (stroke (width 0) (type default)))
 (wire (pts (xy 93.98 48.26) (xy 102.87 48.26)) (stroke (width 0) (type default)))
 (wire (pts (xy 93.98 74.93) (xy 102.87 74.93)) (stroke (width 0) (type default)))
 (wire (pts (xy 102.87 44.45) (xy 102.87 48.26)) (stroke (width 0) (type default)))
 (wire (pts (xy 102.87 48.26) (xy 158.75 48.26)) (stroke (width 0) (type default)))
 (wire (pts (xy 158.75 48.26) (xy 158.75 74.93)) (stroke (width 0) (type default)))
 (wire (pts (xy 158.75 48.26) (xy 167.64 48.26)) (stroke (width 0) (type default)))
 (wire (pts (xy 158.75 74.93) (xy 167.64 74.93)) (stroke (width 0) (type default)))
 (wire (pts (xy 167.64 44.45) (xy 167.64 48.26)) (stroke (width 0) (type default)))
 (wire (pts (xy 167.64 48.26) (xy 223.52 48.26)) (stroke (width 0) (type default)))
 (wire (pts (xy 223.52 48.26) (xy 223.52 74.93)) (stroke (width 0) (type default)))
 (wire (pts (xy 223.52 48.26) (xy 232.41 48.26)) (stroke (width 0) (type default)))
 (wire (pts (xy 223.52 74.93) (xy 232.41 74.93)) (stroke (width 0) (type default)))
 (wire (pts (xy 232.41 44.45) (xy 232.41 48.26)) (stroke (width 0) (type default)))
 (junction (at 167.64 48.26)
  (diameter 0) (color 0 0 0 0))
 (junction (at 223.52 48.26)
  (diameter 0) (color 0 0 0 0))
 (junction (at 93.98 48.26)
  (diameter 0) (color 0 0 0 0))
 (junction (at 36.83 48.26)
  (diameter 0) (color 0 0 0 0))
 (junction (at 102.87 48.26)
  (diameter 0) (color 0 0 0 0))
 (junction (at 158.75 48.26)
  (diameter 0) (color 0 0 0 0))
 (wire (pts (xy 27.94 48.26) (xy 20.32 48.26)) (stroke (width 0) (type default)))
 (junction (at 27.94 48.26)
  (diameter 0) (color 0 0 0 0))
 (global_label "N3"
  (shape passive) (at 20.32 48.26 0) (effects (font (size 1.27 1.27)) (justify right))
  (property "Intersheetrefs" "${INTERSHEET_REFS}" (at 20.32 48.26 0) (effects (font (size 1.27 1.27)) (hide yes))))
 (wire (pts (xy 27.94 78.74) (xy 27.94 105.41)) (stroke (width 0) (type default)))
 (wire (pts (xy 27.94 78.74) (xy 52.07 78.74)) (stroke (width 0) (type default)))
 (wire (pts (xy 27.94 105.41) (xy 29.21 105.41)) (stroke (width 0) (type default)))
 (wire (pts (xy 52.07 40.64) (xy 60.96 40.64)) (stroke (width 0) (type default)))
 (wire (pts (xy 52.07 40.64) (xy 52.07 44.45)) (stroke (width 0) (type default)))
 (wire (pts (xy 52.07 74.93) (xy 52.07 78.74)) (stroke (width 0) (type default)))
 (wire (pts (xy 52.07 74.93) (xy 60.96 74.93)) (stroke (width 0) (type default)))
 (wire (pts (xy 60.96 40.64) (xy 60.96 74.93)) (stroke (width 0) (type default)))
 (wire (pts (xy 93.98 78.74) (xy 93.98 105.41)) (stroke (width 0) (type default)))
 (wire (pts (xy 93.98 78.74) (xy 118.11 78.74)) (stroke (width 0) (type default)))
 (wire (pts (xy 93.98 105.41) (xy 95.25 105.41)) (stroke (width 0) (type default)))
 (wire (pts (xy 118.11 40.64) (xy 127.0 40.64)) (stroke (width 0) (type default)))
 (wire (pts (xy 118.11 40.64) (xy 118.11 44.45)) (stroke (width 0) (type default)))
 (wire (pts (xy 118.11 74.93) (xy 118.11 78.74)) (stroke (width 0) (type default)))
 (wire (pts (xy 118.11 74.93) (xy 127.0 74.93)) (stroke (width 0) (type default)))
 (wire (pts (xy 127.0 40.64) (xy 127.0 74.93)) (stroke (width 0) (type default)))
 (wire (pts (xy 127.0 40.64) (xy 182.88 40.64)) (stroke (width 0) (type default)))
 (wire (pts (xy 158.75 78.74) (xy 182.88 78.74)) (stroke (width 0) (type default)))
 (wire (pts (xy 158.75 78.74) (xy 158.75 105.41)) (stroke (width 0) (type default)))
 (wire (pts (xy 158.75 105.41) (xy 160.02 105.41)) (stroke (width 0) (type default)))
 (wire (pts (xy 182.88 40.64) (xy 182.88 44.45)) (stroke (width 0) (type default)))
 (wire (pts (xy 182.88 40.64) (xy 191.77 40.64)) (stroke (width 0) (type default)))
 (wire (pts (xy 182.88 74.93) (xy 182.88 78.74)) (stroke (width 0) (type default)))
 (wire (pts (xy 182.88 74.93) (xy 191.77 74.93)) (stroke (width 0) (type default)))
 (wire (pts (xy 191.77 40.64) (xy 191.77 74.93)) (stroke (width 0) (type default)))
 (wire (pts (xy 191.77 40.64) (xy 247.65 40.64)) (stroke (width 0) (type default)))
 (wire (pts (xy 223.52 78.74) (xy 247.65 78.74)) (stroke (width 0) (type default)))
 (wire (pts (xy 223.52 78.74) (xy 223.52 105.41)) (stroke (width 0) (type default)))
 (wire (pts (xy 223.52 105.41) (xy 224.79 105.41)) (stroke (width 0) (type default)))
 (wire (pts (xy 247.65 40.64) (xy 247.65 44.45)) (stroke (width 0) (type default)))
 (wire (pts (xy 247.65 44.45) (xy 256.54 44.45)) (stroke (width 0) (type default)))
 (wire (pts (xy 247.65 74.93) (xy 247.65 78.74)) (stroke (width 0) (type default)))
 (wire (pts (xy 247.65 74.93) (xy 256.54 74.93)) (stroke (width 0) (type default)))
 (wire (pts (xy 256.54 44.45) (xy 256.54 74.93)) (stroke (width 0) (type default)))
 (junction (at 182.88 40.64)
  (diameter 0) (color 0 0 0 0))
 (junction (at 127.0 40.64)
  (diameter 0) (color 0 0 0 0))
 (junction (at 60.96 40.64)
  (diameter 0) (color 0 0 0 0))
 (junction (at 191.77 40.64)
  (diameter 0) (color 0 0 0 0))
 (junction (at 118.11 40.64)
  (diameter 0) (color 0 0 0 0))
 (wire (pts (xy 60.96 40.64) (xy 62.23 40.64)) (stroke (width 0) (type default)))
 (wire (pts (xy 62.23 40.64) (xy 118.11 40.64)) (stroke (width 0) (type default)))
 (wire (pts (xy 62.23 40.64) (xy 62.23 33.02)) (stroke (width 0) (type default)))
 (junction (at 62.23 40.64)
  (diameter 0) (color 0 0 0 0))
 (global_label "N4"
  (shape passive) (at 62.23 33.02 0) (effects (font (size 1.27 1.27)) (justify right))
  (property "Intersheetrefs" "${INTERSHEET_REFS}" (at 62.23 33.02 0) (effects (font (size 1.27 1.27)) (hide yes))))
 (text "Decoupling and mechanical features" (at 18 15 0) (effects (font (size 2.5 2.5)) (justify left)))
 (text "N3: 3.3 V | N4: GND" (at 18 170 0) (effects (font (size 1.27 1.27)) (justify left)))
 (text "Dots join wires; undotted crossings are separate. N interfaces connect across sheets." (at 18 192 0) (effects (font (size 1.27 1.27)) (justify left)))
 (text "#M1: mechanical shield / GND intent only; source graphic has no electrical pin." (at 18 185 0) (effects (font (size 1.27 1.27)) (justify left))))
